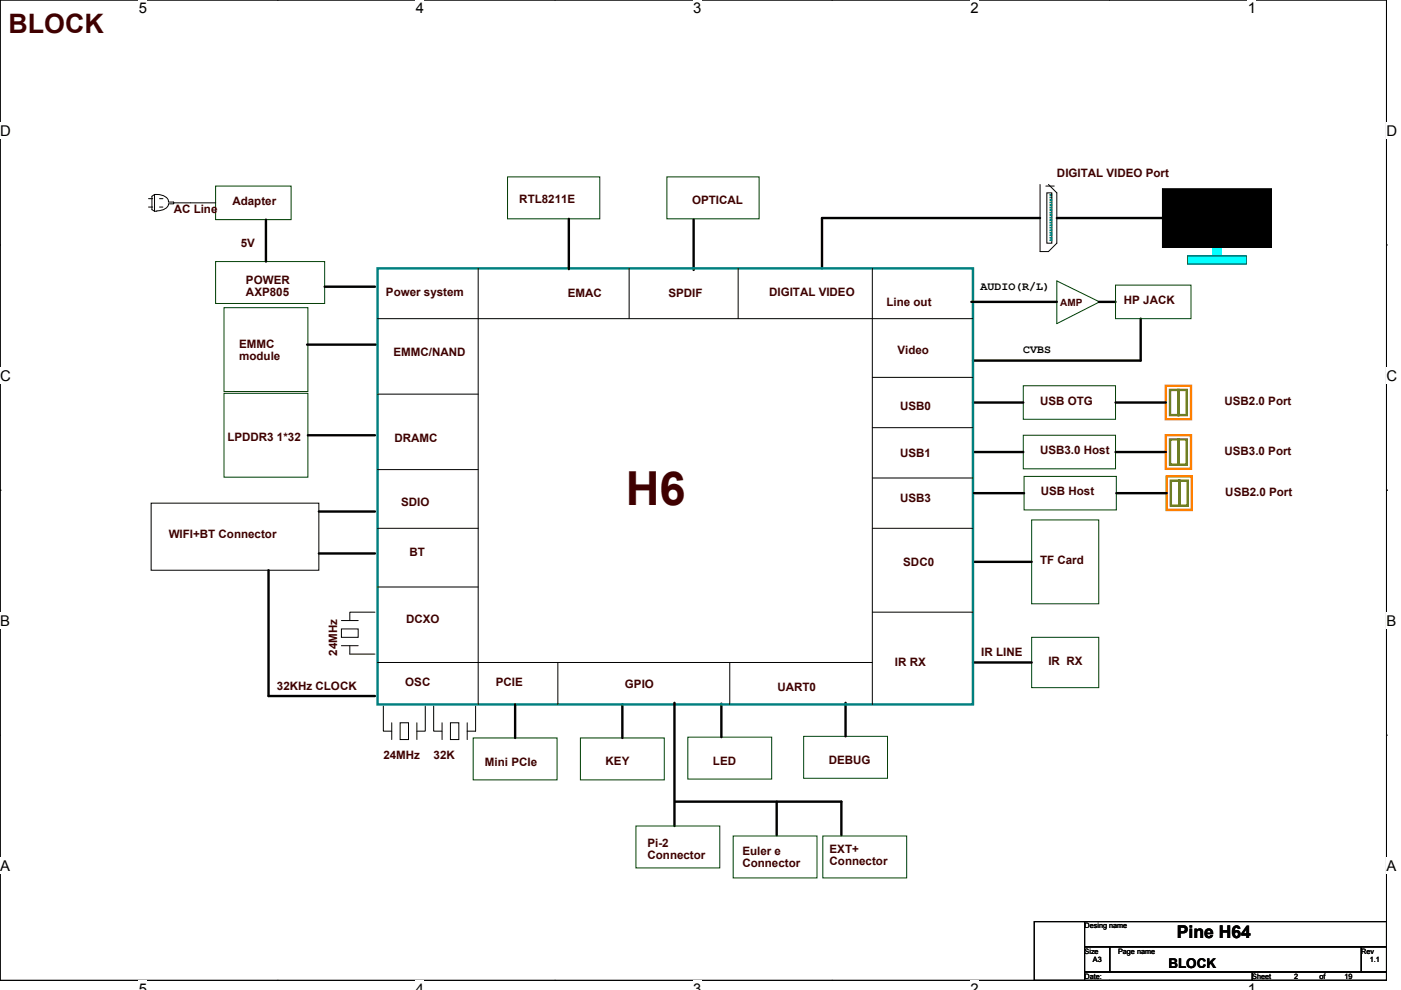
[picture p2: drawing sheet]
<svg xmlns="http://www.w3.org/2000/svg" width="297mm" height="210mm" viewBox="0 0 297 210" stroke-linecap="round" stroke-linejoin="round" font-family="sans-serif">
<path d="M0 0h294v207.9h-294z" fill="none" stroke="#000" stroke-width=".21"/>
<g fill="#fff">
<path d="M29.4 0h1.8v3.5h-1.8z"/>
<path d="M29.4 207.9h1.8v2.1h-1.8z"/>
</g>
<path d="M58.8 0h.1M58.8 207.9h.1" fill="none" stroke="#000" stroke-width=".21"/>
<g fill="#fff">
<path d="M88.2 0h1.7v3.5h-1.7z"/>
<path d="M88.2 207.9h1.7v2.1h-1.7z"/>
</g>
<path d="M117.6 0h.1M117.6 207.9h.1" fill="none" stroke="#000" stroke-width=".21"/>
<g fill="#fff">
<path d="M147 0h1.7v3.5h-1.7z"/>
<path d="M147 207.9h1.7v2.1h-1.7z"/>
</g>
<path d="M176.4 0h.1M176.4 207.9h.1" fill="none" stroke="#000" stroke-width=".21"/>
<g fill="#fff">
<path d="M205.7 0h1.8v3.5h-1.8z"/>
<path d="M205.7 207.9h1.8v2.1h-1.8z"/>
</g>
<path d="M235.2 0h.1M235.2 207.9h.1" fill="none" stroke="#000" stroke-width=".21"/>
<g fill="#fff">
<path d="M264.5 0h1.8v3.5h-1.8z"/>
<path d="M264.5 207.9h1.8v2.1h-1.8z"/>
<path d="M0 26h2.3v3.4h-2.3z"/>
<path d="M294 26h2.2v3.4h-2.2z"/>
<path d="M0 77.9h2.3v3.5h-2.3z"/>
<path d="M294 77.9h2.2v3.5h-2.2z"/>
</g>
<path d="M0 51.9h.1M294 51.9h.1" fill="none" stroke="#000" stroke-width=".21"/>
<g fill="#fff">
<path d="M0 129.9h2.1v3.4h-2.1z"/>
<path d="M294 129.9h2v3.4h-2z"/>
</g>
<path d="M0 103.9h.1M294 103.9h.1" fill="none" stroke="#000" stroke-width=".21"/>
<g fill="#fff">
<path d="M0 181.8h2.1v3.5h-2.1z"/>
<path d="M294 181.8h2v3.5h-2z"/>
</g>
<path d="M0 155.9h.1M88.4 153.2v3.6M90.2 149.7v5.3h-1.8M91.9 149.7v5.3h1.8M93.7 153.2v3.6M95.5 153.2h1.8v3.6h-1.8zM99.1 153.2v3.6M100.8 149.7v5.3h-1.7M294 155.9h.1" fill="none" stroke="#000" stroke-width=".21"/>
<path d="M224.1 59.6l9 4.4-9 4.6zM217 81.8h19.5v7.1h-19.5zM218.7 110.2h14.3v17.8h-14.3zM218.7 135.1h14.3v10.7h-14.3zM123.1 156.5h17.7v8.9h-17.7zM145.8 156.3h17.8v8.9h-17.8zM170.4 156.1h17.8v8.9h-17.8z" fill="none" stroke="#003f00" stroke-width=".21"/>
<path d="M206.3 76.5h35.5M233 64h3.5M206.3 85.3h10.7M236.5 85.3h10.7M249.8 82.7v5.3M67.6 117.3h11.9M206.3 119.1h12.4M131.9 149.4v7.1M152.9 149.2v7.1M179.3 149v7.1M206.3 140.5h12.4" fill="none" stroke="#000" stroke-width=".51"/>
<path d="M248.1 82.7h1.7v5.3h-1.7zM249.8 82.7h1.8v5.3h-1.8z" fill="none" stroke="#7f7f00" stroke-width=".51"/>
<path d="M247.2 81.8h5.3v7.1h-5.3z" fill="none" stroke="#ff7f00" stroke-width=".51"/>
<path d="M251.8 54.2h12.4v1.8h-12.4z" fill-rule="evenodd" fill="#01ffff"/>
<path d="M251.8 54.2h12.4v1.8h-12.4z" fill="none" stroke="#01ffff" stroke-width=".21"/>
<path d="M257.1 52.5h1.8v1.7h-1.8z" fill-rule="evenodd" fill="#01ffff"/>
<path d="M257.1 52.5h1.8v1.7h-1.8z" fill="none" stroke="#01ffff" stroke-width=".21"/>
<path d="M246.8 40.3h22.4v11.8h-22.4z" fill-rule="evenodd" fill="#7f7f7f"/>
<path d="M246.8 40.3h22.4v11.8h-22.4z" fill="none" stroke="#7f7f7f" stroke-width=".21"/>
<path d="M246.5 40h23.1v12.5h-23.1z" fill-rule="evenodd" fill="#000"/>
<path d="M220.5 39.1v14.2M221.7 39.5h1.8M222.3 39.1l1.8 1.8M246.5 40h23.1v12.5h-23.1z" fill="none" stroke="#000" stroke-width=".21"/>
<path d="M251.8 54.2h12.4v1.8h-12.4z" fill="none" stroke="#003f3f" stroke-width=".21"/>
<path d="M241.8 67.6v8.9" fill="none" stroke="#000" stroke-width=".51"/>
<path d="M236.5 60.5h16v7.1h-16z" fill="none" stroke="#003f00" stroke-width=".21"/>
<path d="M222.6 41.8h.4v.2h-.4z" fill-rule="evenodd" fill="#007f7f"/>
<path d="M222.6 41.8h.4v.2h-.4z" fill="none" stroke="#007f7f" stroke-width=".21"/>
<path d="M222.6 41.2h.4v.2h-.4z" fill-rule="evenodd" fill="#007f7f"/>
<path d="M222.6 41.2h.4v.2h-.4z" fill="none" stroke="#007f7f" stroke-width=".21"/>
<path d="M222 40.9h1v10.7h-1zM224.1 40.9v10.7l-1.8 1.7h-1.8" fill="none" stroke="#000" stroke-width=".21"/>
<path d="M222.6 45h.4v.2h-.4z" fill-rule="evenodd" fill="#007f7f"/>
<path d="M222.6 45h.4v.2h-.4z" fill="none" stroke="#007f7f" stroke-width=".21"/>
<path d="M222.6 44.4h.4v.2h-.4z" fill-rule="evenodd" fill="#007f7f"/>
<path d="M222.6 44.4h.4v.2h-.4z" fill="none" stroke="#007f7f" stroke-width=".21"/>
<path d="M222.6 43.4h.4v.2h-.4z" fill-rule="evenodd" fill="#007f7f"/>
<path d="M222.6 43.4h.4v.2h-.4z" fill="none" stroke="#007f7f" stroke-width=".21"/>
<path d="M222.6 42.8h.4v.2h-.4z" fill-rule="evenodd" fill="#007f7f"/>
<path d="M222.6 42.8h.4v.2h-.4z" fill="none" stroke="#007f7f" stroke-width=".21"/>
<path d="M222.6 42.3h.4v.2h-.4z" fill-rule="evenodd" fill="#007f7f"/>
<path d="M222.6 42.3h.4v.2h-.4z" fill="none" stroke="#007f7f" stroke-width=".21"/>
<path d="M222.6 46.1h.4v.1h-.4z" fill-rule="evenodd" fill="#007f7f"/>
<path d="M222.6 46.1h.4v.1h-.4z" fill="none" stroke="#007f7f" stroke-width=".21"/>
<path d="M222.6 47.1h.4v.2h-.4z" fill-rule="evenodd" fill="#007f7f"/>
<path d="M222.6 47.1h.4v.2h-.4z" fill="none" stroke="#007f7f" stroke-width=".21"/>
<path d="M222.6 46.6h.4v.2h-.4z" fill-rule="evenodd" fill="#007f7f"/>
<path d="M222.6 46.6h.4v.2h-.4z" fill="none" stroke="#007f7f" stroke-width=".21"/>
<path d="M222.6 45.5h.4v.2h-.4z" fill-rule="evenodd" fill="#007f7f"/>
<path d="M222.6 45.5h.4v.2h-.4z" fill="none" stroke="#007f7f" stroke-width=".21"/>
<path d="M222.6 43.9h.4v.2h-.4z" fill-rule="evenodd" fill="#007f7f"/>
<path d="M222.6 43.9h.4v.2h-.4z" fill="none" stroke="#007f7f" stroke-width=".21"/>
<path d="M222.6 50.8h.4v.2h-.4z" fill-rule="evenodd" fill="#007f7f"/>
<path d="M222.6 50.8h.4v.2h-.4z" fill="none" stroke="#007f7f" stroke-width=".21"/>
<path d="M222.6 49.8h.4v.2h-.4z" fill-rule="evenodd" fill="#007f7f"/>
<path d="M222.6 49.8h.4v.2h-.4z" fill="none" stroke="#007f7f" stroke-width=".21"/>
<path d="M222.6 48.2h.4v.1h-.4z" fill-rule="evenodd" fill="#007f7f"/>
<path d="M222.6 48.2h.4v.1h-.4z" fill="none" stroke="#007f7f" stroke-width=".21"/>
<path d="M222.6 49.2h.4v.2h-.4z" fill-rule="evenodd" fill="#007f7f"/>
<path d="M222.6 49.2h.4v.2h-.4z" fill="none" stroke="#007f7f" stroke-width=".21"/>
<path d="M222.6 48.7h.4v.2h-.4z" fill-rule="evenodd" fill="#007f7f"/>
<path d="M222.6 48.7h.4v.2h-.4z" fill="none" stroke="#007f7f" stroke-width=".21"/>
<path d="M222.6 47.7h.4v.1h-.4z" fill-rule="evenodd" fill="#007f7f"/>
<path d="M222.6 47.7h.4v.1h-.4z" fill="none" stroke="#007f7f" stroke-width=".21"/>
<path d="M222.6 50.3h.4v.2h-.4z" fill-rule="evenodd" fill="#007f7f"/>
<path d="M222.6 50.3h.4v.2h-.4z" fill="none" stroke="#007f7f" stroke-width=".21"/>
<g fill="none" stroke="#000" stroke-width=".51">
<path d="M56.4 46.6v8.9M120.6 46.4v10.7M147.1 46.6v10.6M220.5 46.2h-46.2v10.7M224.1 46.2h22.5M65.1 73.1h14.6M68.8 60.8h10.7M205.9 64h18.2M65.3 92.3h14.2M206.3 95.8h10.7M236.5 95.8h10.7M249.8 93.2v5.3"/>
<path d="M67.6 108.5h11.9M206.5 104.6h10.6M236.7 104.6h10.7M250 101.9v5.3M56.9 120.9v26.7h22.6M109.2 149.4v7.1M143 149v26.1M143.2 170h35.2v7.1M164.7 170v7.1"/>
</g>
<path d="M45.7 39.5h16v7.1h-16zM107.6 37.5h19.6v8.9h-19.6zM141.4 37.5h19.5v8.9h-19.5zM45.7 55.5h23.1v8.8h-23.1zM47.5 65.2h17.8v17.8h-17.8zM47.5 83.4h17.8v17.8h-17.8zM217 92.3h19.5v7.1h-19.5zM217.1 101h19.6v7.1h-19.6zM100.3 156.5h17.8v8.9h-17.8zM134.8 175.1h17.8v8.9h-17.8zM155.4 177.2h17.8v8.9h-17.8zM174.5 177.2h17.7v8.9h-17.7z" fill="none" stroke="#003f00" stroke-width=".21"/>
<g fill="none" stroke="#000" stroke-width=".21">
<path d="M31.5 43.9h.9M31.5 42.1h.9M32.8 41.2a2.95 2.95 0 0 1 2.8 1.1l.1 .5M32.8 41.2l-.6 .4v2.8l.6 .4M32.8 44.8h.5M32.8 41.2v3.6M33.8 42.1h.7M33.8 43.9h.7M35.7 43.2a1.74 1.74 0 0 1-1.8 1.5h-.7M35.8 42.8h1v.4h-1M36.8 43h8.9M101.4 56.9v92.5"/>
<path d="M133.4 56.9v10.7M156.5 56.9v10.7M185 56.9v92.5M80 67.6h126.3M80 99.6h21.4M80 83.6h21.4M185 90.7h21.3M185 80h21.3M32 106.7h35.6v14.2h-35.6zM80 112h21.4M185 112h21.3M185 101.3h21.3"/>
<path d="M72.4 133.4h3.5v1.7h-3.5zM72.4 136.9h3.5M72.4 131.6h3.5M74.2 136.9v1.8h5.3M79.5 129.8h-5.3v1.8M80 124.5h21.4M185 129.8h21.3M80 140.5h105M81.3 149.7v5.3h1.8M83.1 153.2v3.6M84.8 153.2h1.8v3.6h-1.8zM118.3 140.5v8.9"/>
<path d="M154.7 140.5v8.9M219.3 195.4h10.7v12.5h-10.7zM230 195.4h64v5.3h-64zM230 200.7h5.3v5.4h-5.3zM230 206.1h35.5v1.8h-35.5zM235.3 200.7h53.3v5.4h-53.3zM265.5 206.1h28.5v1.8h-28.5zM288.6 200.7h5.4v5.4h-5.4z"/>
</g>
<path d="M248.1 93.2h1.7v5.3h-1.7zM249.8 93.2h1.8v5.3h-1.8zM248.2 101.9h1.8v5.3h-1.8zM250 101.9h1.8v5.3h-1.8z" fill="none" stroke="#7f7f00" stroke-width=".51"/>
<path d="M247.2 92.3h5.3v7.1h-5.3zM247.4 101h5.3v7.1h-5.3z" fill="none" stroke="#ff7f00" stroke-width=".51"/>
<path d="M80 56.9h126.3v92.5h-126.3z" fill="none" stroke="#007f7f" stroke-width=".51"/>
<text font-size="9.9" fill="#3f0000" x="132.7" y="107">H6</text>
<text font-size="5.7" fill="#3f0000" x="1.8" y="7.1">BLOCK</text>
<text font-size="3.7" x="249.5" y="198.9">Pine H64</text>
<g font-size="3.1">
<text x="29.4" y="2.8">5</text>
<text x="88.2" y="2.8">4</text>
<text x="147" y="2.8">3</text>
<text x="205.7" y="2.8">2</text>
<text x="264.5" y="2.8">1</text>
<text x="0" y="28.7">D</text>
<text x="294" y="28.7">D</text>
<text x="0" y="80.7">C</text>
<text x="294" y="80.7">C</text>
<text x="0" y="132.7">B</text>
<text x="294" y="132.7">B</text>
<text x="0" y="184.6">A</text>
<text x="294" y="184.6">A</text>
<text x="29.4" y="210.7">5</text>
<text x="88.2" y="210.7">4</text>
<text x="147" y="210.7">3</text>
<text x="205.7" y="210.7">2</text>
<text x="264.5" y="210.7">1</text>
</g>
<text font-size="2.8" x="247.7" y="205.1">BLOCK</text>
<g font-size="2.5" fill="#3f0000">
<text x="224.1" y="37.6">DIGITAL VIDEO Port</text>
<text x="36.8" y="45.3">AC Line</text>
<text x="49.3" y="43.5">Adapter</text>
<text x="110.1" y="43">RTL8211E</text>
<text x="146.7" y="43.3">OPTICAL</text>
<text x="51.1" y="52.4">5V</text>
<text x="52.2" y="60.2">POWER</text>
<text x="52.2" y="62.7">AXP805</text>
<text x="81.8" y="62.7">Power system</text>
<text x="120.4" y="63">EMAC</text>
<text x="141.7" y="63">SPDIF</text>
<text x="163.1" y="62.7">DIGITAL VIDEO</text>
<text x="188" y="64.8">Line out</text>
<text x="238.3" y="64.5">HP JACK</text>
<text x="50.7" y="73.7">EMMC</text>
<text x="50.7" y="76.2">module</text>
<text x="83.4" y="75.5">EMMC/NAND</text>
<text x="190.3" y="75.1">Video</text>
<text x="190.8" y="86.9">USB0</text>
<text x="220.5" y="85.8">USB OTG</text>
<text x="259.6" y="85.8">USB2.0 Port</text>
<text x="48.2" y="93.5">LPDDR3 1*32</text>
<text x="83.6" y="93.6">DRAMC</text>
<text x="190.8" y="96.8">USB1</text>
<text x="220.5" y="96.3">USB3.0 Host</text>
<text x="259.6" y="96.5">USB3.0 Port</text>
<text x="85" y="107.3">SDIO</text>
<text x="190.8" y="106.4">USB3</text>
<text x="220.7" y="105">USB Host</text>
<text x="259.8" y="105.2">USB2.0 Port</text>
<text x="35.8" y="114.1">WIFI+BT Connector</text>
<text x="86.8" y="118">BT</text>
<text x="191.5" y="119.9">SDC0</text>
<text x="220.5" y="119.6">TF Card</text>
<text x="86.1" y="132">DCXO</text>
<text x="71.5" y="139" transform="rotate(-90 71.5 139)">24MHz</text>
<text x="189.7" y="141.3">IR RX</text>
<text x="208.1" y="139.1">IR LINE</text>
<text x="222.3" y="140.9">IR RX</text>
<text x="58.7" y="146.3">32KHz CLOCK</text>
<text x="85.9" y="145.5">OSC</text>
<text x="105.1" y="145.5">PCIE</text>
<text x="132.5" y="145.9">GPIO</text>
<text x="164.8" y="146.6">UART0</text>
<text x="81.3" y="160.8">24MHz</text>
<text x="91.9" y="160.8">32K</text>
<text x="175.7" y="161.9">DEBUG</text>
<text x="102.8" y="162.4">Mini PCIe</text>
<text x="128.4" y="162.3">KEY</text>
<text x="151.2" y="162.1">LED</text>
<text x="137.3" y="179.5">Pi-2</text>
<text x="137.3" y="182">Connector</text>
<text x="157.4" y="181.3">Euler e</text>
<text x="157.4" y="183.8">Connector</text>
<text x="175.9" y="180.9">EXT+</text>
<text x="175.9" y="183.5">Connector</text>
</g>
<g font-size="2.5">
<text x="207.9" y="61.6">AUDIO(R/L)</text>
<text x="217" y="74.9">CVBS</text>
</g>
<text font-size="2.1" fill="#3f0000" x="224.8" y="64.9">AMP</text>
<g font-size="1.6">
<text x="230" y="196.9">Desing name</text>
<text x="230" y="202.2">Size</text>
<text x="231.7" y="204">A3</text>
<text x="237.1" y="202.2">Page name</text>
<text x="288.6" y="202.2">Rev</text>
<text x="290.4" y="204">1.1</text>
<text x="230" y="207.5">Date:</text>
<text x="265.5" y="207.5">Sheet</text>
<text x="274.4" y="207.5">2</text>
<text x="279.7" y="207.5">of</text>
<text x="285.1" y="207.5">19</text>
</g>
</svg>
